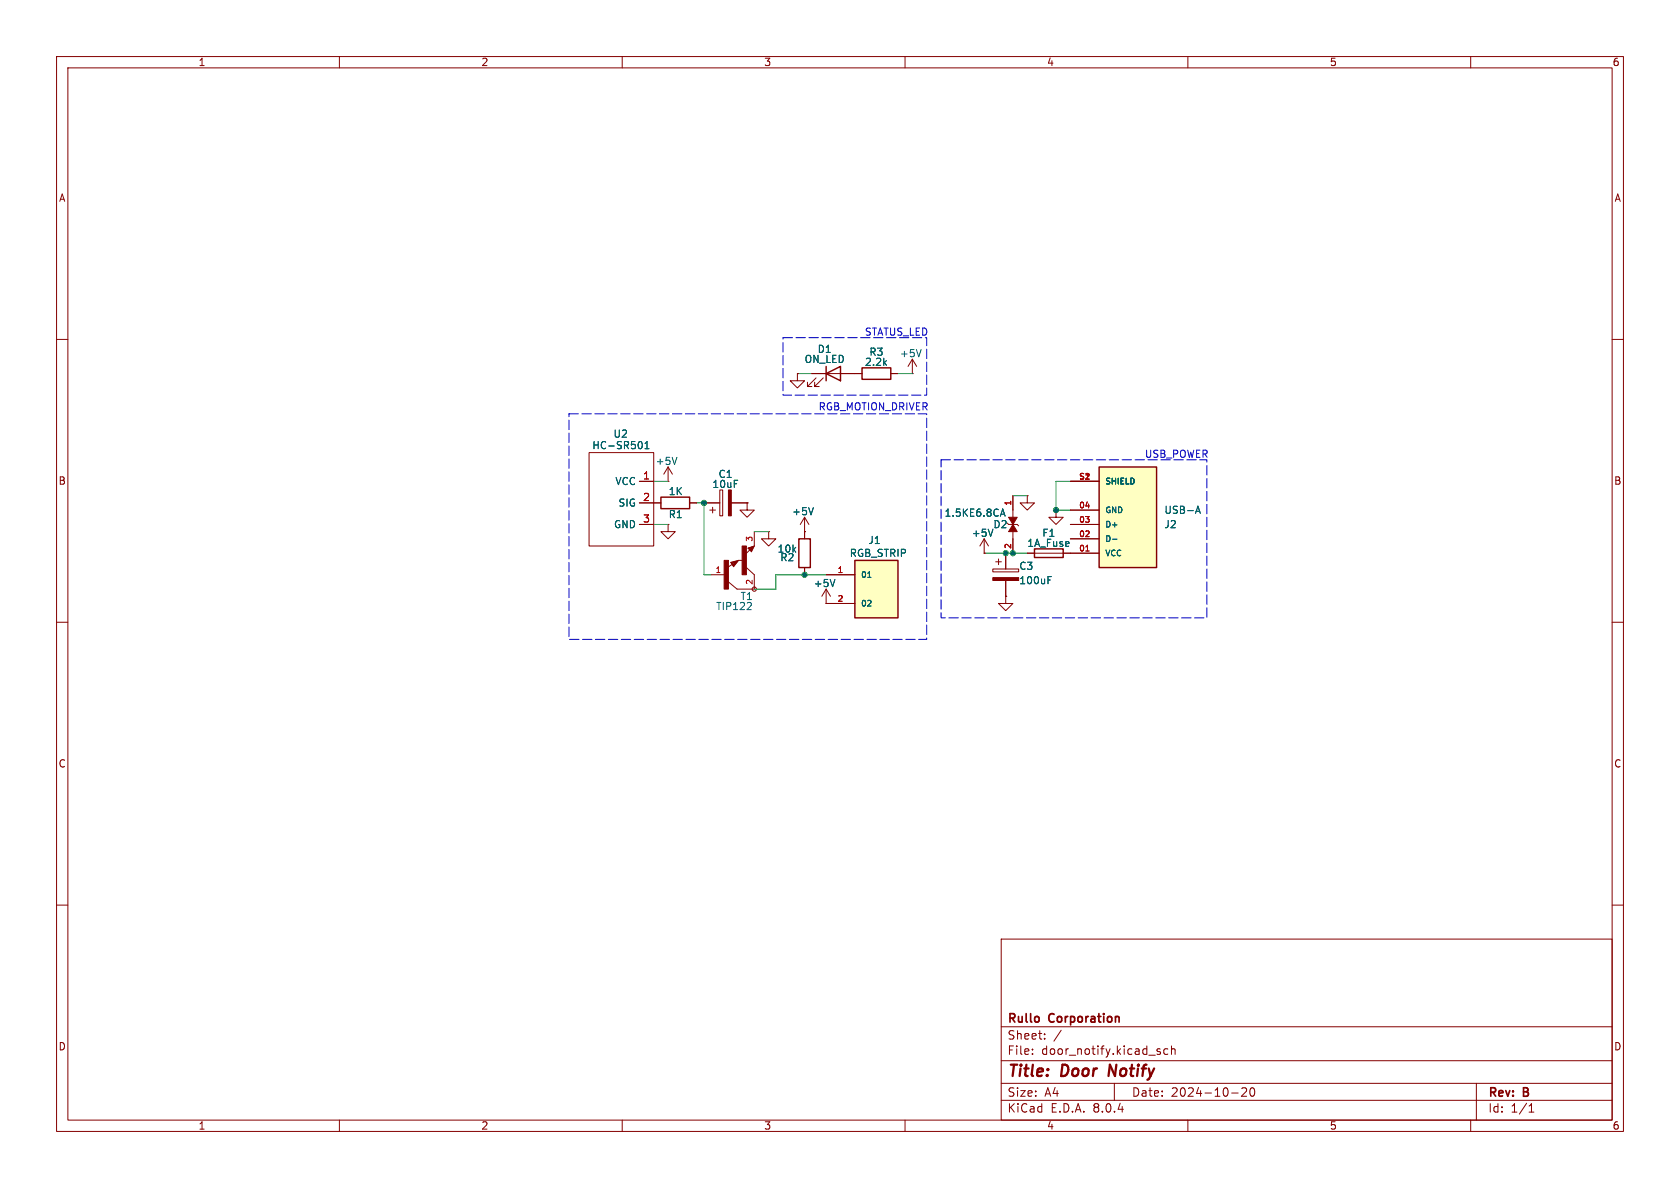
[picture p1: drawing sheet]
<svg xmlns="http://www.w3.org/2000/svg" width="297mm" height="210mm" viewBox="0 0 297 210" stroke-linecap="round" stroke-linejoin="round" font-family="sans-serif">
<g fill="none" stroke="#840000" stroke-width=".18">
<path d="M10 10h277v190h-277zM12 12h273v186h-273zM60 10v2M110 10v2M160 10v2M210 10v2M260 10v2M10 60h2M285 60h2M135.9 94v1.3h1.3l-1.3 1.2-1.3-1.2h1.3M135.9 94h.1M10 110h2"/>
<path d="M285 110h2M10 160h2M285 160h2M177 166h108v32h-108zM60 198v2M110 198v2M160 198v2M177 194.5h108M177 191.5h108M177 187.5h108M177 181.5h108M182.5 186.3v.1"/>
<path d="M182.5 185.5v.1M184.7 183.6v.1M184.7 182.8v.1M187.6 182.1l-1.3 2M197 191.5v3M204.7 185.9l.4 .1 .1 .2-.2 .2h-.3M204.7 185.4l.4 .1M206.5 185.5l-.5-.1-.3 .3v.4l.2 .2h.6M207.1 185.5l.2-.1 .4 .1v.9M207.1 184.9v1.5M210 198v2M217.7 193.2h1.2"/>
<path d="M219.5 192.4l.6-.1 .2 .1 .1 .3-.9 1.1h.9M221.2 192.4l.1-.1a.81 .81 0 0 1 .6 .6 .81 .81 0 0 1-.3 .8l-.1 .1a.81 .81 0 0 1-.6-.6 .81 .81 0 0 1 .3-.8zM260 198v2M261 191.5v6.5M270.3 196.6h.9M270.3 195.5l.4-.4v1.5"/>
</g>
<path d="M196.2 188.2l-.2 2" fill="none" stroke="#840000" stroke-width=".4"/>
<path d="M151.1 99.1h7.6v10.1h-7.6z" fill="#ffffc2"/>
<path d="M146 66l2.6-1.2v2.5zM146 64.8v2.5M152.4 65h5.1v2.1h-5.1zM116.8 87.9h5.1v2h-5.1zM129.4 99.6l.8-.3-.5 .5v-.1M132.7 97h.1l.2-.2-.5 .1 .3 .4M141.2 95.3h2.1v5h-2.1zM151.1 99.1h7.6v10.1h-7.6z" fill="none" stroke="#840000" stroke-width=".25"/>
<g fill="none" stroke="#840000" stroke-width=".18">
<path d="M141 66v1.3h1.2l-1.2 1.3-1.3-1.3h1.3M141 66h.1M143.5 66h8.9M144.3 66.8l-1.6 1.5h.8h-.8v-.7M145.5 66.8l-1.5 1.5h.8h-.8v-.7M157.5 66h1.2M161.3 66h.1M161.3 63.5l-.8 1.3M161.3 63.5v2.5M161.3 63.5l.8 1.3M104.1 80h11.5v16.5h-11.5zM113 85.1h2.6"/>
<path d="M113 88.9h3.8M113 92.7h2.6M118.1 85.1h.1M118.1 92.7v1.3h1.3l-1.3 1.3-1.3-1.3h1.3M118.1 92.7h.1M118.1 82.6l-.8 1.2M118.1 82.6v2.5M118.1 82.6l.8 1.2M121.9 88.9h1.3M124.5 88.9h2.8M125.5 90.2h1M126 89.7v1"/>
<path d="M127.3 86.6h.5v4.6h-.5zM129.2 99.4l1.4-.3-.9 1.1zM129.3 88.9h2.8M129.5 99.8l-1 .6M130.4 99.2l-.7 .9-.4-.7 1-.2-.6 .7-.3-.3M130.6 99.1h.6M132.1 88.9v1.3h1.2l-1.2 1.2-1.3-1.2h1.3M132.1 88.9h.1M132.2 96.9l1.1-.4-.5 1zM132.5 97.2l-.7 .8M133.2 96.6l-.4 .8-.5-.5 .8-.3-.3 .7M133.3 94v2.5"/>
<path d="M142.2 94h.1M142.2 91.4v3.9M142.2 91.4l-.7 1.3M142.2 91.4l.8 1.3M186.7 90.2v1.2h1.3l-1.3 1.3-1.3-1.3h1.3M186.7 90.2h.1M125.7 101.6h2.6M132 100.3l1.3 1.3v2.5h-3l-1.5-1.2M142.2 100.3v1.3M146 106.7h.1M146 101.6h5.1M146 106.7h5.1"/>
<path d="M146 104.1l-.7 1.3M146 104.1v2.6M146 104.1l.8 1.3"/>
<circle cx="133.4" cy="104.1" r=".38"/>
</g>
<path d="M113.4 78.2l.1 .3-.1 .7M114 79.3h.8M114 78.4l.4-.4v1.3M162.9 61.8l-.5 1.3M119.7 80.8l-.5 1.3M143.8 89.7l-.4 1.3M132.8 106.9l-.8 .9h.8M147.6 102.4l-.4 1.3M153.4 102.1h.6" fill="none" stroke="#006464" stroke-width=".18"/>
<g fill="#840000" stroke="#840000" stroke-width=".18">
<path d="M128.8 86.6h.5v4.6h-.5z"/>
<path d="M128 99.1h.8v5h-.8z"/>
<path d="M131.2 96.5h.8v5.1h-.8z"/>
</g>
<path d="M194.3 82.6h10.2v17.7h-10.2z" fill="#ffffc2"/>
<path d="M182.9 97h5.1v1.6h-5.1zM194.3 82.6h10.2v17.7h-10.2z" fill="none" stroke="#840000" stroke-width=".25"/>
<g fill="none" stroke="#840000" stroke-width=".18">
<path d="M141 66h.1M143.5 66h2.5M148.6 66h3.8M157.5 66h1.2M113 92.7h2.6M113 85.1h2.6M113 88.9h3.8M121.9 88.9h1.3M124.5 88.9h2.8M129.3 88.9h2.8M132.1 88.9h.1M142.2 94h.1"/>
<path d="M142.2 94v1.3M174 97.8h.1M174 95.3l-.8 1.2M174 95.3v2.5M174 95.3l.8 1.2M176 99.3h1M176.5 98.8v1M177.8 97.8v2.8M178.3 92.7h1.5l.3 .3M179.1 87.6v3.8M179.1 94v3.8M181.6 87.6v1.3h1.3l-1.3 1.3-1.3-1.3h1.3"/>
<path d="M181.6 87.6h.1M181.6 97.8h12.7M189.2 95.3h5.1M189.2 92.7h5.1M189.2 90.2h5.1M189.2 85.1h5.1M142.2 100.3v1.3M146 106.7h.1M146 101.6h5.1M146 106.7h5.1M175.5 100.6h4.6v.5h-4.6zM177.8 105.4v1.3h1.3l-1.3 1.3-1.3-1.3h1.3"/>
<path d="M177.8 105.4h.1M177.8 102.6v2.8"/>
</g>
<path d="M192 97.4h.5" fill="none" stroke="#a90000" stroke-width=".18"/>
<g fill="none" stroke="#006464" stroke-width=".18">
<path d="M113.4 78.2l.1 .3-.1 .7M114 79.3h.8M114 78.4l.4-.4v1.3M143.8 89.7l-.4 1.3M175.6 93.5l-.5 1.3M176.8 91.3l.5-1.3 .4 1.3M177 90.9h.6M196.7 95.3h.8M211.4 90.7l.4-1.2 .4 1.2M211.5 90.4h.6M147.6 102.4l-.4 1.3M153.4 102.1h.6"/>
<path d="M185.3 102.5h.4M185.3 101.9h.6"/>
</g>
<g fill="#840000" stroke="#840000" stroke-width=".18">
<path d="M178.3 91.4h1.5l-.7 1.3z"/>
<path d="M179.1 92.7l.7 1.3h-1.5z"/>
<path d="M175.5 102.1h4.6v.5h-4.6z"/>
</g>
<path d="M138.4 59.7h25.4v10.2h-25.4zM100.6 73.2h63.2v39.8h-63.2zM166.4 81.3h47v27.9h-47z" fill="none" stroke="#0000c2" stroke-width=".18" stroke-dasharray="1.7 .6"/>
<path d="M141 66h2.5M158.7 66h2.6M115.6 92.7h2.5M115.6 85.1h2.5M123.2 88.9h1.3v12.7h1.2M133.3 94h2.6M174 97.8h7.6M179.1 87.6h2.5M189.2 85.1h-2.5v5.1h2.5M146 101.6h-8.8v2.5h-3.9" fill="none" stroke="#009600" stroke-width=".18"/>
<g fill="#009600" stroke="#009600" stroke-width=".18">
<circle cx="142.2" cy="101.6" r=".46"/>
<circle cx="124.5" cy="88.9" r=".46"/>
<circle cx="186.7" cy="90.2" r=".46"/>
<circle cx="177.8" cy="97.8" r=".46"/>
<circle cx="179.1" cy="97.8" r=".46"/>
</g>
<g font-size="2.8" fill="#840000">
<text x="178" y="190.9">Title:</text>
<text x="187.7" y="190.9">Door</text>
<text x="196.8" y="190.9">Notify</text>
</g>
<g font-size="2.1" fill="#840000">
<text x="178" y="184">Sheet:</text>
<text x="178" y="181.2">Rullo</text>
<text x="185.5" y="181.2">Corporation</text>
<text x="178" y="186.7">File:</text>
<text x="184.1" y="186.7">door_notify.kicad_sch</text>
<text x="178" y="196.9">KiCad</text>
<text x="178" y="194.1">Size:</text>
<text x="184.7" y="194.1">A4</text>
<text x="185.7" y="196.9">E.D.A.</text>
<text x="193.3" y="196.9">8.0.4</text>
<text x="200" y="194.1">Date:</text>
<text x="207" y="194.1">2024-10-20</text>
<text x="263" y="194.3">Rev:</text>
<text x="263" y="196.9">Id:</text>
<text x="267.1" y="196.9">1/1</text>
<text x="269.4" y="194.3">B</text>
</g>
<g font-size="1.8" fill="#840000">
<text x="35" y="11.9">1</text>
<text x="85" y="11.9">2</text>
<text x="135" y="11.9">3</text>
<text x="185" y="11.9">4</text>
<text x="235" y="11.9">5</text>
<text x="285" y="11.9">6</text>
<text x="10.3" y="35.9">A</text>
<text x="285.3" y="35.9">A</text>
<text x="10.3" y="85.9">B</text>
<text x="285.3" y="85.9">B</text>
<text x="10.3" y="135.9">C</text>
<text x="285.3" y="135.9">C</text>
<text x="10.3" y="185.9">D</text>
<text x="285.3" y="185.9">D</text>
<text x="35" y="199.9">1</text>
<text x="85" y="199.9">2</text>
<text x="135" y="199.9">3</text>
<text x="185" y="199.9">4</text>
<text x="235" y="199.9">5</text>
<text x="285" y="199.9">6</text>
</g>
<g font-size="1.8" fill="#0000c2">
<text x="152.8" y="59.5">STATUS_LED</text>
<text x="144.6" y="72.7">RGB_MOTION_DRIVER</text>
<text x="202.3" y="81.1">USB_POWER</text>
</g>
<g font-size="1.8" fill="#006464">
<text x="142.2" y="64.4">ON_LED</text>
<text x="144.5" y="62.6">D1</text>
<text x="152.8" y="64.9">2.2k</text>
<text x="153.6" y="63.1">R3</text>
<text x="159" y="63.3">+5V</text>
<text x="108.4" y="77.6">U2</text>
<text x="104.6" y="79.6">HC-SR501</text>
<text x="115.8" y="82.4">+5V</text>
<text x="108.7" y="86">VCC</text>
<text x="109.2" y="89.8">SIG</text>
<text x="118.1" y="87.7">1K</text>
<text x="125.8" y="86.5">10uF</text>
<text x="126.9" y="84.7">C1</text>
<text x="108.4" y="93.6">GND</text>
<text x="118.1" y="91.8">R1</text>
<text x="139.9" y="91.3">+5V</text>
<text x="166.9" y="91.5">1.5KE6.8CA</text>
<text x="171.7" y="95.1">+5V</text>
<text x="175.5" y="93.6">D2</text>
<text x="184.2" y="95.1">F1</text>
<text x="205.7" y="93.6">J2</text>
<text x="205.7" y="91">USB-A</text>
<text x="137.4" y="97.9">10k</text>
<text x="137.9" y="99.4">R2</text>
<text x="150.1" y="98.7">RGB_STRIP</text>
<text x="153.4" y="96.4">J1</text>
<text x="180.1" y="100.9">C3</text>
<text x="181.5" y="96.9">1A_Fuse</text>
<text x="130.8" y="106.3">T1</text>
<text x="143.8" y="104">+5V</text>
<text x="180.1" y="103.5">100uF</text>
<text x="126.5" y="108.1">TIP122</text>
</g>
<g font-size="1.8" fill="#a90000">
<text x="113.6" y="84.8">1</text>
<text x="113.6" y="88.6">2</text>
<text x="113.6" y="92.5">3</text>
</g>
<g font-size="1.4" fill="#a90000">
<text x="178.8" y="89.5" transform="rotate(-90 178.8 89.5)">1</text>
<text x="190.7" y="89.9">04</text>
<text x="190.7" y="84.8">S1</text>
<text x="191.6" y="84.8">2</text>
<text x="133.1" y="95.9" transform="rotate(-90 133.1 95.9)">3</text>
<text x="190.7" y="95">02</text>
<text x="190.7" y="92.5">03</text>
<text x="126.4" y="101.3">1</text>
<text x="148" y="101.3">1</text>
<text x="178.8" y="97.1" transform="rotate(-90 178.8 97.1)">2</text>
<text x="190.7" y="97.5">01</text>
<text x="133.1" y="103.5" transform="rotate(-90 133.1 103.5)">2</text>
<text x="148" y="106.4">2</text>
</g>
<g font-size="1.4" fill="#006464">
<text x="195.3" y="85.8">SHIELD</text>
<text x="195.3" y="96">D-</text>
<text x="195.3" y="93.4">D+</text>
<text x="195.3" y="90.9">GND</text>
<text x="195.3" y="98.5">VCC</text>
<text x="152.1" y="102.3">01</text>
<text x="152.1" y="107.4">02</text>
</g>
</svg>
